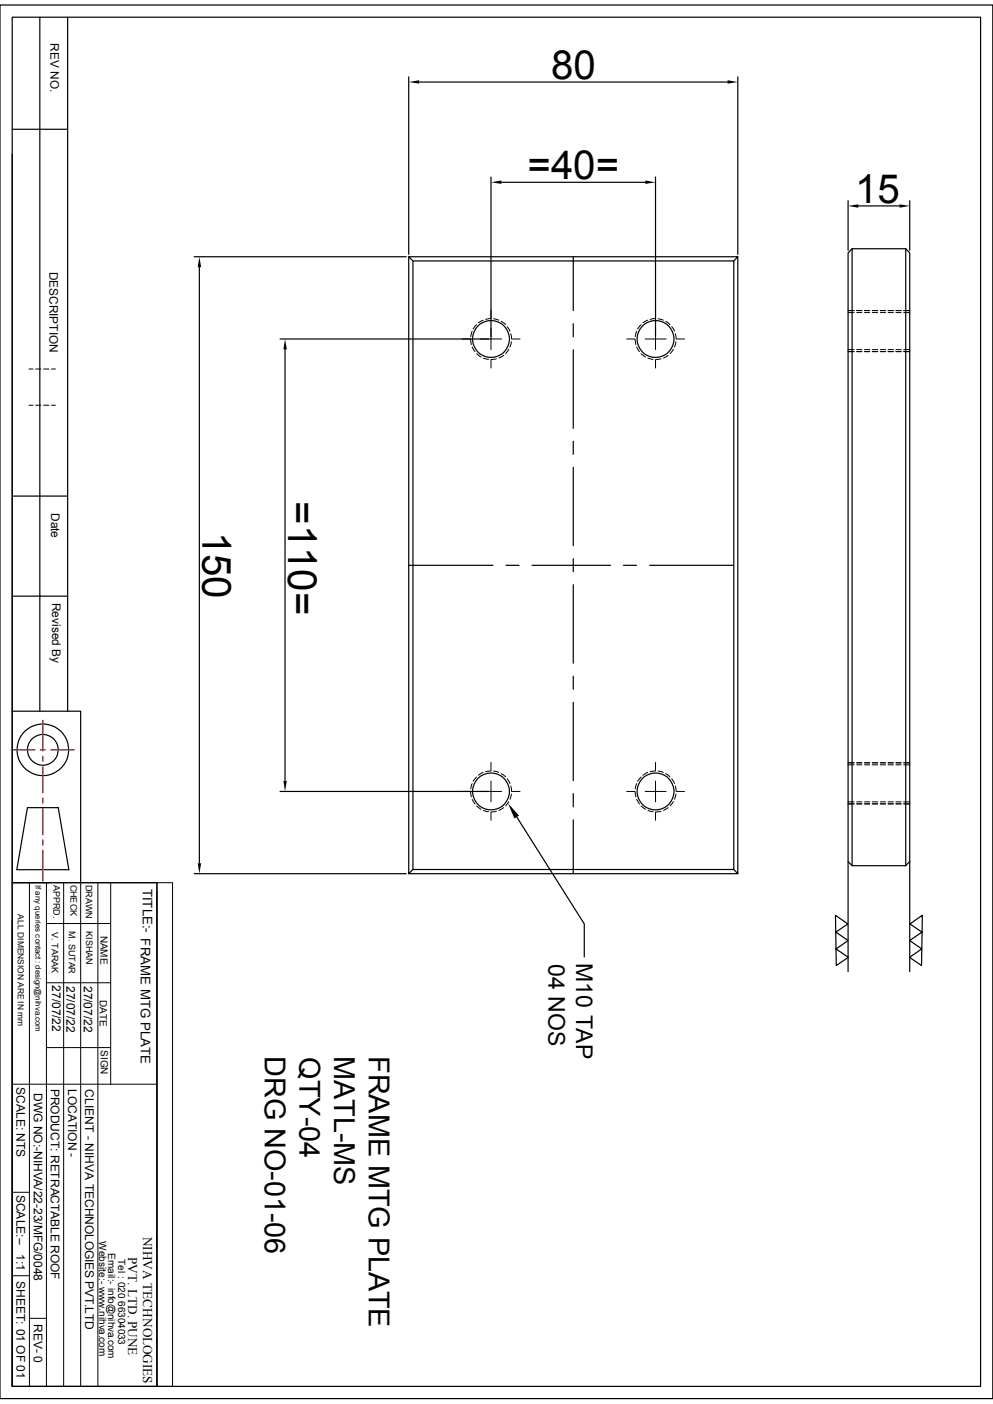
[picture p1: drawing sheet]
<svg xmlns="http://www.w3.org/2000/svg" width="210mm" height="297mm" viewBox="0 0 210 297" stroke-linecap="round" stroke-linejoin="round" font-family="sans-serif">
<g fill="none" stroke="#000" stroke-width=".25">
<path d="M0 1.1h210v294.8h-210zM2.6 3.6h204.8v289.7h-204.8zM8.4 3.6v146.9M14.3 3.6v146.9M86.4 16.3v37.5M88.6 17.4h65.3M156 16.3v37.5M2.6 32.6v117.9h14.5v36.2M2.6 27.3h11.7M103.8 37.5v33.7M106 38.6h30.5M138.6 37.5v33.7"/>
<path d="M41.1 54.3h44.8M42.2 56.5v126.1M86.4 54.3v130.5l.9-.9M87.3 55.2h67.9v128.7h-67.9zM87.3 55.2l-.9-.9h69.6l-.8 .9M121.2 54.3v11.4M156 54.3v130.5l-.8-.9M179.4 42.5v10.5M180.2 52.6l-.8 .9v128.7l.8 .9h11.4M181.5 43.6h8.7M191.6 52.6l.8 .9v128.7M191.6 52.6h-11.4v130.5"/>
<path d="M191.6 52.6v130.5M192.4 42.5v10.5M59.2 71.7h44.1M60.3 73.9v91.3M121.2 68.5v2.7M121.2 74v16.6M121.2 93.3v2.8M121.2 98.8v16.6M2.6 104.9h11.7M86.4 119.6h17.9M107 119.6h2.8M112.5 119.6h16.6"/>
<path d="M121.2 118.2v2.7M131.9 119.6h2.7M137.4 119.6h17.8M2.6 126.1h11.7M121.2 123.7v16.6M2.6 150.5v36.2M121.2 143v2.8M121.2 148.6v16.5M5.8 170.9h6.5l2.3 13.1h-11zM59.2 167.4h44.1M109.3 172.8l14.3 22.7v6.9M121.2 173.4v11.4"/>
<path d="M121.2 167.9v2.8M2.6 186.7h30.6v106.6h-30.6zM2.6 194.8v98.5M41.1 184.8h44.8M86.4 184.8h69.6M176.7 193.6l2.6 1.9-2.5 1.7 2.6 1.8-2.6 1.7 2.6 1.8-2.5 1.8zM179.4 182.2v23.3M192.4 182.2l-.8 .9M192.4 182.2v23.3M192.4 195.5l2.7-1.9-.2 10.7-2.5-1.8 2.5-1.8-2.5-1.7 2.6-1.8z"/>
<circle cx="103.8" cy="71.7" r="3.9"/>
<circle cx="138.6" cy="71.7" r="3.9"/>
<circle cx="9.1" cy="158.6" r="5.5"/>
<circle cx="9.1" cy="158.6" r="3.3"/>
<circle cx="103.8" cy="167.4" r="3.9"/>
<circle cx="138.6" cy="167.4" r="3.9"/>
</g>
<g fill="none" stroke="#000" stroke-width=".21">
<path d="M6.1 78.1h.9M7.5 78.1h1.1M9.2 78.1h1.1M10.9 78.1h.8M97.7 71.7h1.7M99.5 71.8l.2 1.1M99.9 70.1l-.3 1.1M99.9 73.4l.6 1M100.8 68.7l-.7 .9M100.8 74.8l.9 .7M101.6 71.7h2.2v2.3M102.2 67.7l-1 .6"/>
<path d="M102.2 75.8l1.1 .2M103.8 65.6v1.7M103.8 76.2v1.7M103.8 69.5v2.2h2.3M103.8 67.4l-1.1 .2M104.4 67.4l1.1 .3M105 75.9l-1.2 .2M106 68l.9 .7M106.5 75.2l-1 .5M107.3 69.1l.6 1M107.6 73.9l-.7 .9M108 70.6l.2 1.1"/>
<path d="M108.2 72.3l-.3 1.1M108.3 71.7h1.7M132.5 71.7h1.7M134.3 71.8l.2 1.1M134.7 70.1l-.3 1.1M134.7 73.4l.6 1M135.6 68.7l-.7 .9M135.6 74.8l.9 .7M136.4 71.7h2.2v2.3M137 67.7l-1 .6M137 75.8l1.1 .2M138.6 65.6v1.7"/>
<path d="M138.6 76.2v1.7M138.6 69.5v2.2h2.3M138.6 67.4l-1.1 .2M139.2 67.4l1.1 .3M139.8 75.9l-1.2 .2M140.8 68l.9 .7M141.3 75.2l-1 .5M142.1 69.1l.6 1M142.4 73.9l-.7 .9M142.8 70.6l.2 1.1M143 72.3l-.3 1.1M143.1 71.7h1.7"/>
<path d="M179.4 66.1h1.2M179.4 74.4h1.2M179.4 65.7h1.2M179.4 74h1.2M181.2 74h1.1M181.2 66.1h1.1M181.2 74.4h1.1M181.2 65.7h1.1M182.8 74h1.1M182.8 66.1h1.1M182.8 74.4h1.1M182.8 65.7h1.1"/>
<path d="M184.5 74h1.1M184.5 66.1h1.1M184.5 74.4h1.1M184.5 65.7h1.1M186.2 74h1.1M186.2 66.1h1.1M186.2 74.4h1.1M186.2 65.7h1.1M187.8 74h1.1M187.8 66.1h1.1M187.8 74.4h1.1M187.8 65.7h1.1"/>
<path d="M189.5 74h1.1M189.5 66.1h1.1M189.5 74.4h1.1M189.5 65.7h1.1M191.1 74h1.3M191.1 66.1h1.3M191.1 74.4h1.3M191.1 65.7h1.3M6.1 85.7h.9M7.5 85.7h1.1M9.2 85.7h1.1M10.9 85.7h.8"/>
<path d="M97.7 167.4h1.7M99.5 167.5l.2 1.1M99.9 165.8l-.3 1.1M99.9 169.1l.6 1M100.8 164.4l-.7 .9M100.8 170.5l.9 .7M101.6 167.4h2.2v2.2M102.2 163.4l-1 .6M102.2 171.4l1.1 .3M103.8 161.3v1.7M103.8 171.8v1.7M103.8 165.2v2.2h2.3"/>
<path d="M103.8 163.1l-1.1 .1M104.4 163.1l1.1 .3M105 171.6l-1.2 .2M106 163.7l.9 .6M106.5 170.9l-1 .5M107.3 164.8l.6 .9M107.6 169.6l-.7 .9M108 166.3l.2 1.1M108.2 168l-.3 1.1M108.3 167.4h1.7M132.5 167.4h1.7M134.3 167.5l.2 1.1"/>
<path d="M134.7 165.8l-.3 1.1M134.7 169.1l.6 1M135.6 164.4l-.7 .9M135.6 170.5l.9 .7M136.4 167.4h2.2v2.2M137 163.4l-1 .6M137 171.4l1.1 .3M138.6 161.3v1.7M138.6 171.8v1.7M138.6 165.2v2.2h2.3M138.6 163.1l-1.1 .1M139.2 163.1l1.1 .3"/>
<path d="M139.8 171.6l-1.2 .2M140.8 163.7l.9 .6M141.3 170.9l-1 .5M142.1 164.8l.6 .9M142.4 169.6l-.7 .9M142.8 166.3l.2 1.1M143 168l-.3 1.1M143.1 167.4h1.7M179.4 161.8h1.2M179.4 170.1h1.2M179.4 161.4h1.2M179.4 169.6h1.2"/>
<path d="M181.2 169.6h1.1M181.2 161.8h1.1M181.2 170.1h1.1M181.2 161.4h1.1M182.8 169.6h1.1M182.8 161.8h1.1M182.8 170.1h1.1M182.8 161.4h1.1M184.5 169.6h1.1M184.5 161.8h1.1M184.5 170.1h1.1M184.5 161.4h1.1"/>
<path d="M186.2 169.6h1.1M186.2 161.8h1.1M186.2 170.1h1.1M186.2 161.4h1.1M187.8 169.6h1.1M187.8 161.8h1.1M187.8 170.1h1.1M187.8 161.4h1.1M189.5 169.6h1.1M189.5 161.8h1.1M189.5 170.1h1.1M189.5 161.4h1.1"/>
<path d="M191.1 169.6h1.3M191.1 161.8h1.3M191.1 170.1h1.3M191.1 161.4h1.3M2.6 186.7h30.6M6.2 186.7v106.6M9.8 195.4h13.6M9.8 186.7v106.6M13.5 186.7v106.6M17.1 186.7v106.6M20.7 186.7v106.6M23.4 186.7v42.7"/>
<path d="M33.2 186.7h3.3v106.6h-3.3zM33.2 188.6v104.7M9.8 207.9h13.6M2.6 229.4h30.6M9.8 221.6h13.6M2.6 252.2h3.6M2.6 269.9h3.6M6.2 278.9h3.6"/>
</g>
<path d="M86.4 17.4l2.2-.4v.7zM153.9 17l2.1 .4-2.1 .3zM103.8 38.6l2.2-.4v.7zM136.5 38.2l2.1 .4-2.1 .3zM42.2 54.3l.3 2.2h-.7zM179.4 43.6l2.1-.4v.7zM190.2 43.2l2.2 .4-2.2 .3zM60.3 71.7l.4 2.2h-.8zM59.9 165.2h.8l-.4 2.2zM107.4 169.9l2.4 2.7-1 .5zM41.8 182.6h.7l-.3 2.2z" fill="#000"/>
<path d="M2.4 158.6h5M8.5 158.6h1.1M9.1 152.4v6.5M9.1 160v1.1M10.7 158.6h5M9.1 162.2v5.5M9.1 168.8v1.1M9.1 171v5.6M9.1 177.7v1.1M9.1 179.9v6.5" fill="none" stroke="#f00" stroke-width=".25"/>
<g font-size="8.5">
<text x="116.5" y="16.7">80</text>
<text x="111.5" y="37.9">=40=</text>
<text x="180.9" y="42.9">15</text>
<text x="61" y="106" transform="rotate(90 61 106)">=110=</text>
<text x="42.8" y="112.5" transform="rotate(90 42.8 112.5)">150</text>
</g>
<g font-size="6.1">
<text x="56" y="223.4" transform="rotate(90 56 223.4)">DRG NO-01-06</text>
<text x="63.4" y="223.6" transform="rotate(90 63.4 223.6)">QTY-04</text>
<text x="70.7" y="223.4" transform="rotate(90 70.7 223.4)">MATL-MS</text>
<text x="78" y="223.4" transform="rotate(90 78 223.4)">FRAME MTG PLATE</text>
</g>
<g font-size="4.9">
<text x="116" y="204" transform="rotate(90 116 204)">04 NOS</text>
<text x="121.8" y="203.8" transform="rotate(90 121.8 203.8)">M10 TAP</text>
</g>
<g font-size="2.8">
<text x="30.2" y="188" transform="rotate(90 30.2 188)">TITLE:- FRAME MTG PLATE</text>
<text x="30.3" y="261.6" transform="rotate(90 30.3 261.6)">NIHVA TECHNOLOGIES</text>
<text x="27.1" y="265.9" transform="rotate(90 27.1 265.9)">PVT. LTD. PUNE</text>
</g>
<g font-size="2.5">
<text x="10.7" y="9.2" transform="rotate(90 10.7 9.2)">REV NO.</text>
<text x="10.5" y="57.5" transform="rotate(90 10.5 57.5)">DESCRIPTION</text>
<text x="10.8" y="108.5" transform="rotate(90 10.8 108.5)">Date</text>
<text x="11" y="127.5" transform="rotate(90 11 127.5)">Revised By</text>
<text x="11" y="208.4" transform="rotate(90 11 208.4)">27/07/22</text>
<text x="14.1" y="208.6" transform="rotate(90 14.1 208.6)">27/07/22</text>
<text x="17.7" y="208.5" transform="rotate(90 17.7 208.5)">27/07/22</text>
<text x="3.5" y="230" transform="rotate(90 3.5 230)">SCALE: NTS</text>
<text x="7.2" y="231.2" transform="rotate(90 7.2 231.2)">DWG NO:-NIHVA/22-23/MFG/0048</text>
<text x="10.8" y="230.3" transform="rotate(90 10.8 230.3)">PRODUCT: RETRACTABLE ROOF</text>
<text x="14.4" y="230.3" transform="rotate(90 14.4 230.3)">LOCATION -</text>
<text x="18" y="230.4" transform="rotate(90 18 230.4)">CLIENT - NIHVA TECHNOLOGIES PVT.LTD</text>
<text x="3.5" y="252.7" transform="rotate(90 3.5 252.7)">SCALE:--</text>
<text x="3.5" y="265.3" transform="rotate(90 3.5 265.3)">1:1</text>
<text x="3.5" y="271" transform="rotate(90 3.5 271)">SHEET: 01 OF 01</text>
<text x="7.2" y="280" transform="rotate(90 7.2 280)">REV- 0</text>
</g>
<g font-size="2.1">
<text x="21.3" y="197.9" transform="rotate(90 21.3 197.9)">NAME</text>
<text x="21.1" y="211.5" transform="rotate(90 21.1 211.5)">DATE</text>
<text x="21.3" y="222.1" transform="rotate(90 21.3 222.1)">SIGN</text>
<text x="21" y="262.6" transform="rotate(90 21 262.6)">Website:- www.nihva.com</text>
<text x="22.9" y="265" transform="rotate(90 22.9 265)">Email:- info@nihva.com</text>
<text x="25" y="266.3" transform="rotate(90 25 266.3)">Tel : 020 66304033</text>
</g>
<g font-size="1.9">
<text x="11.3" y="187.2" transform="rotate(90 11.3 187.2)">APPRD.</text>
<text x="14.9" y="187.1" transform="rotate(90 14.9 187.1)">CHECK</text>
<text x="18.1" y="187.2" transform="rotate(90 18.1 187.2)">DRAWN</text>
<text x="11" y="197.1" transform="rotate(90 11 197.1)">V. TARAK</text>
<text x="14.6" y="196.9" transform="rotate(90 14.6 196.9)">M. SUTAR</text>
<text x="18.2" y="197" transform="rotate(90 18.2 197)">KISHAN</text>
</g>
<text font-size="1.8" x="3.8" y="193.4" transform="rotate(90 3.8 193.4)">ALL DIMENSION ARE IN mm</text>
<text font-size="1.7" x="7.5" y="187.2" transform="rotate(90 7.5 187.2)">If any queries contact : design@nihva.com</text>
</svg>
